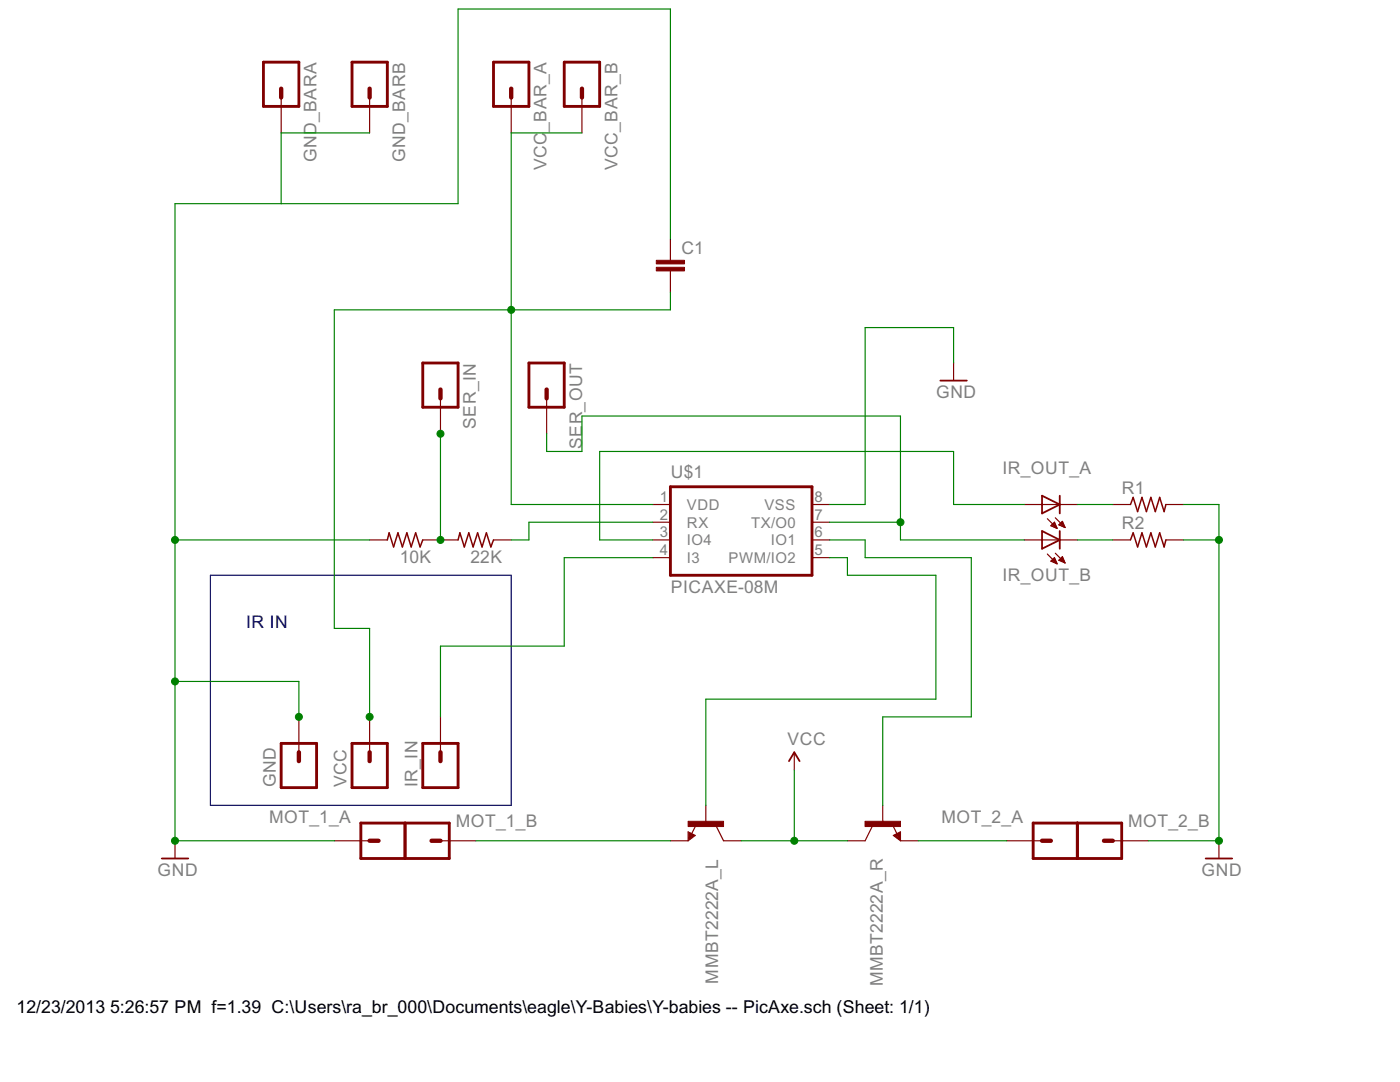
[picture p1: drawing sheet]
<svg xmlns="http://www.w3.org/2000/svg" width="279mm" height="216mm" viewBox="0 0 279 216" stroke-linecap="round" stroke-linejoin="round" font-family="sans-serif">
<g fill="none" stroke="#800000" stroke-width=".23">
<path d="M56.1 19.5v7M73.8 19.5v7M102 19.5v7M116.1 19.5v7M133.8 47.7v4.2M133.8 54.1v4.2M87.9 79.5v7.1M109.1 79.5v7.1M190.3 72.4v3.5M73.8 107.7h3.5M84.4 107.7h7M98.5 107.7h3.5"/>
<path d="M130.3 107.7h3.5M130.3 111.3h3.5M130.3 100.7h3.5M130.3 104.2h3.5M162.1 107.7h3.5M162.1 111.3h3.5M162.1 100.7h3.5M162.1 104.2h3.5M204.4 107.7h10.6M204.4 100.7h10.6M209 110.6l2 1.9M209 103.5l2 1.9"/>
<path d="M209.8 112h1M209.8 104.8h.9M209.9 111.8h.8M209.9 105h.9M210 104.6h.6M210.1 111.6h.5M210.2 112.2h.6M210.2 104.4h.3M210.2 111.5h.3M210.3 105.2h.5M210.4 104.2h.1M210.4 111.3h.1"/>
<path d="M210.4 111.3l-.7 .7 1.3 .5M210.4 111.3l.6 1.2M210.4 104.2l-.7 .7 1.3 .5M210.4 104.2l.6 1.2M210.6 110.4l2 1.9M210.6 103.3l2 2M210.6 112.4h.3M210.7 105.3h.2M211.3 111.8l.7-.7 .6 1.2zM211.3 104.7l.7-.7 .6 1.3zM211.4 111.8h.9M211.4 104.6h.9"/>
<path d="M211.5 104.8h.8M211.5 111.6h.8M211.6 104.4h.6M211.6 111.5h.6M211.8 112h.6M211.8 104.2h.3M211.8 111.3h.3M211.9 105h.5M212 104.1h.1M212 111.1h.1M212.2 112.2h.3M212.3 105.2h.2"/>
<path d="M222.1 107.7h3.5M222.1 100.7h3.5M232.7 107.7h3.5M232.7 100.7h3.5M59.6 143v7.1M73.8 143v7.1M87.9 143v7.1M158.5 150.1v3.5M34.9 167.8v3.5M66.7 167.8h7.1M87.9 167.8h7.1M133.8 167.8h3.5"/>
<path d="M137.3 166l1.4 .7-1.4 1.1zM138.9 164.7l-.9 1.7M140.9 160.7v3.5M143 164.9l1.4 2.9h3.5M174.1 164.9l-1.4 2.9h-3.6M176.2 160.7v3.5M178.2 164.7l.8 1.7M178.3 166.7l1.4-.7v1.8zM179.7 167.8h3.5M200.9 167.8h7.1M222.1 167.8h7.1M243.3 167.8v3.5"/>
</g>
<path d="M187.7 75.9h5.3M208 98.9l3.5 1.8-3.5 1.7zM211.5 98.9v3.5M208 106l3.5 1.7-3.5 1.8zM211.5 106v3.5M157.5 151.9l1-1.8 1.1 1.8M32.3 171.3h5.3M137.5 166.3v1.1l.9-.7-.7-.4v.6l.3-.2M179.5 166.3v1.1l-.9-.7 .8-.4v.6l-.4-.2M240.6 171.3h5.3" fill="none" stroke="#800000" stroke-width=".36"/>
<g fill="#800000" stroke="#800000" stroke-width=".2">
<path d="M137.3 163.9h7.1v1h-7.1z"/>
<path d="M172.6 163.9h7.1v1h-7.1z"/>
<path d="M131 53.3h5.6v.8h-5.6z"/>
<path d="M131 51.9h5.6v.8h-5.6z"/>
</g>
<g fill="none" stroke="#800000" stroke-width=".57">
<path d="M52.6 12.4h7v8.8h-7zM70.3 12.4h7v8.8h-7zM98.5 12.4h7.1v8.8h-7.1zM112.6 12.4h7.1v8.8h-7.1zM84.4 72.4h7v8.9h-7zM105.6 72.4h7v8.9h-7zM133.8 97.1h28.3v17.7h-28.3zM56.1 148.3h7.1v8.9h-7.1zM70.3 148.3h7v8.9h-7zM84.4 148.3h7v8.9h-7zM72 164.2h17.7v7.1h-17.7zM80.8 164.2v7.1"/>
<path d="M206.2 164.2h17.7v7.1h-17.7zM215 164.2v7.1"/>
</g>
<g fill="none" stroke="#800000" stroke-width=".87">
<path d="M56.1 17.7v1.8M73.8 17.7v1.8M102 17.7v1.8M116.1 17.7v1.8M87.9 77.7v1.8M109.1 77.7v1.8M59.6 150.1v1.8M73.8 150.1v1.8M87.9 150.1v1.8M73.8 167.8h1.7M86.1 167.8h1.8M208 167.8h1.7"/>
<path d="M220.3 167.8h1.8"/>
</g>
<path d="M77.3 107.7l.4-1.4 .8 2.8 .9-2.8 .9 2.8 .9-2.8 .9 2.8 .9-2.8 .8 2.8 .6-1.4M91.4 107.7l.4-1.4 .9 2.8 .9-2.8 .8 2.8 .9-2.8 .9 2.8 .9-2.8 .9 2.8 .5-1.4M225.6 107.7l.5-1.4 .9 2.8 .9-2.8 .9 2.8 .9-2.8 .9 2.8 .8-2.8 .9 2.8 .4-1.4M225.6 100.7l.5-1.4 .9 2.8 .9-2.8 .9 2.8 .9-2.8 .9 2.8 .8-2.8 .9 2.8 .4-1.4" fill="none" stroke="#800000" stroke-width=".3"/>
<path d="M42 114.8h60v45.9h-60z" fill="none" stroke="#000080" stroke-width=".23"/>
<g fill="none" stroke="#008000" stroke-width=".23">
<path d="M73.8 26.5h-17.7v14.1M116.1 26.5h-14.1v74.2h28.3M133.8 47.7v-45.9h-42.4v38.8h-56.5v127.2h31.8M133.8 58.3v3.5h-67.1v63.6h7.1v17.6M190.3 72.4v-7h-17.6v35.3h-7.1M87.9 86.6v21.1M109.1 86.6v3.5h7v-7.1h63.6v24.7h24.7M34.9 107.7h38.9M130.3 111.3h-17.7v17.6h-24.7v14.1M130.3 104.2h-24.7v3.5h-3.6M165.6 111.3h3.5v3.5h17.7v24.7h-45.9v21.2M165.6 107.7h7.1v3.6h21.1v31.7h-17.6v17.7"/>
<path d="M165.6 104.2h14.1M204.4 100.7h-14.1v-10.6h-70.6v17.6h10.6M215 107.7h7.1M215 100.7h7.1M236.2 107.7h7.1M236.2 100.7h7.1v67.1h-14.1M34.9 136h24.7v7M158.5 153.6v14.2M95 167.8h38.8M147.9 167.8h21.2M183.2 167.8h17.7"/>
</g>
<g fill="#008000" stroke="#008000" stroke-width=".2">
<circle cx="158.5" cy="167.8" r=".7"/>
<circle cx="102" cy="61.8" r=".7"/>
<circle cx="73.8" cy="143" r=".7"/>
<circle cx="34.9" cy="107.7" r=".7"/>
<circle cx="34.9" cy="136" r=".7"/>
<circle cx="59.6" cy="143" r=".7"/>
<circle cx="34.9" cy="167.8" r=".7"/>
<circle cx="243.3" cy="107.7" r=".7"/>
<circle cx="243.3" cy="167.8" r=".7"/>
<circle cx="179.7" cy="104.2" r=".7"/>
<circle cx="87.9" cy="107.7" r=".7"/>
<circle cx="87.9" cy="86.6" r=".7"/>
</g>
<g font-size="4">
<text x="3.3" y="202.1">12/23/2013</text>
<text x="22" y="202.1">5:26:57 PM f=1.39 C:\Users\ra_br_000\Documents\eagle\Y-Babies\Y-babies -- PicAxe.sch (Sheet: 1/1)</text>
</g>
<g font-size="3.9" fill="#808080">
<text x="109.1" y="26.3" transform="rotate(-90 109.1 26.3)">_BAR_A</text>
<text x="63.2" y="32.4" transform="rotate(-90 63.2 32.4)">GND_BARA</text>
<text x="80.8" y="32.4" transform="rotate(-90 80.8 32.4)">GND_BARB</text>
<text x="109.1" y="34" transform="rotate(-90 109.1 34)">VCC</text>
<text x="123.2" y="34" transform="rotate(-90 123.2 34)">VCC_BAR_B</text>
<text x="136" y="50.7">C1</text>
<text x="116.2" y="82.1" transform="rotate(-90 116.2 82.1)">_OUT</text>
<text x="186.8" y="79.5">GND</text>
<text x="95" y="85.6" transform="rotate(-90 95 85.6)">SER_IN</text>
<text x="116.2" y="89.6" transform="rotate(-90 116.2 89.6)">SER</text>
<text x="133.9" y="95.4">U$1</text>
<text x="200.1" y="94.7">IR_OUT_A</text>
<text x="223.9" y="98.6">R1</text>
<text x="223.9" y="105.6">R2</text>
<text x="79.8" y="112.3">10K</text>
<text x="93.9" y="112.3">22K</text>
<text x="133.9" y="118.3">PICAXE-08M</text>
<text x="200.1" y="115.9">IR_OUT_B</text>
<text x="157.2" y="148.7">VCC</text>
<text x="55.1" y="157.1" transform="rotate(-90 55.1 157.1)">GND</text>
<text x="69.2" y="157.1" transform="rotate(-90 69.2 157.1)">VCC</text>
<text x="83.3" y="157.1" transform="rotate(-90 83.3 157.1)">IR_IN</text>
<text x="53.7" y="164.2">MOT_1_A</text>
<text x="91" y="164.9">MOT_1_B</text>
<text x="187.9" y="164.2">MOT_2_A</text>
<text x="225.1" y="164.9">MOT_2_B</text>
<text x="31.5" y="174.8">GND</text>
<text x="239.8" y="174.8">GND</text>
<text x="143.3" y="196.3" transform="rotate(-90 143.3 196.3)">MMBT2222A_L</text>
<text x="176.2" y="196.8" transform="rotate(-90 176.2 196.8)">MMBT2222A_R</text>
</g>
<text font-size="3.9" fill="#000080" x="49.1" y="125.4">IR IN</text>
<g font-size="3.3" fill="#808080">
<text x="131.7" y="100.2">1</text>
<text x="137.1" y="101.7">VDD</text>
<text x="152.6" y="101.7">VSS</text>
<text x="162.5" y="100.2">8</text>
<text x="131.7" y="103.7">2</text>
<text x="131.7" y="107.2">3</text>
<text x="137.1" y="105.3">RX</text>
<text x="149.9" y="105.3">TX/O0</text>
<text x="162.5" y="103.7">7</text>
<text x="162.5" y="107.2">6</text>
<text x="131.7" y="110.8">4</text>
<text x="137.1" y="112.3">I3</text>
<text x="137.1" y="108.8">IO4</text>
<text x="145.4" y="112.3">PWM/IO2</text>
<text x="153.8" y="108.8">IO1</text>
<text x="162.5" y="110.8">5</text>
</g>
</svg>
